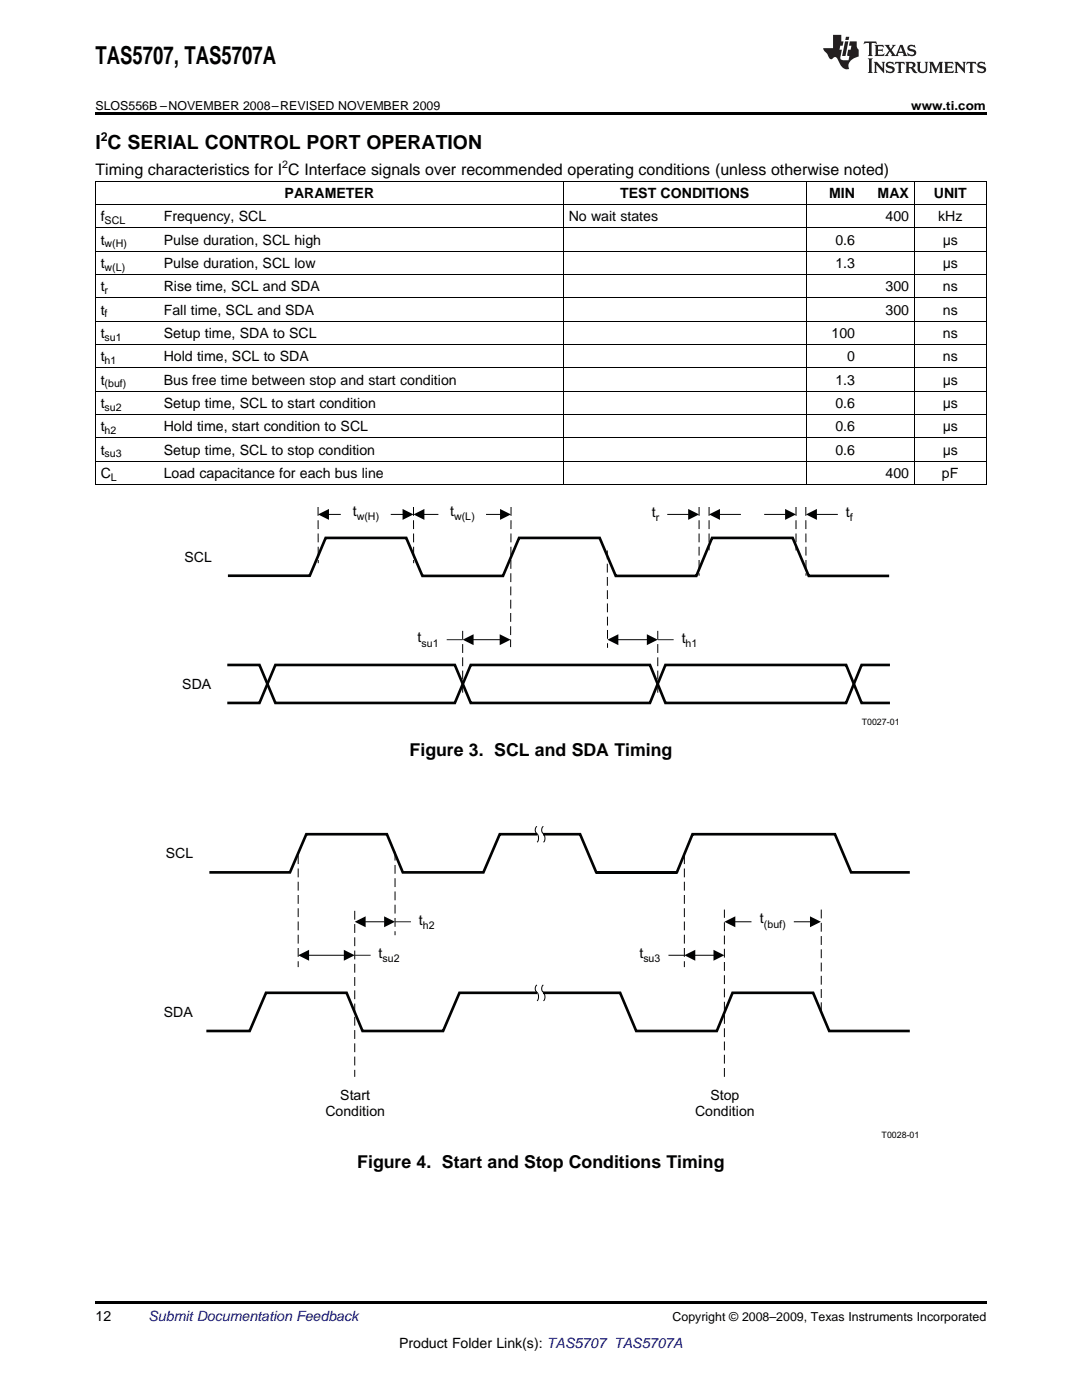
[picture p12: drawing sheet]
<svg xmlns="http://www.w3.org/2000/svg" width="216mm" height="279mm" viewBox="0 0 216 279" stroke-linecap="round" stroke-linejoin="round" font-family="sans-serif">
<g fill="#231f20">
<path d="M172.5 8.3l-.1 .5 .4-.2h.6v.1v2.1l-.2 .4h.9l-.2-.4v-2.1l.1-.1h.5l.5 .2-.2-.5zM174.5 9l.2 .3v1.5l-.2 .4h1.8l.2-.6a1.04 1.04 0 0 1-1.3 .2v-.7h.6l.3 .2v-.6l-.3 .2h-.6v-.6l.8-.1 .4 .3-.2-.5zM176.5 9l.9 1.1-.9 1.1h.8l-.2-.2 .4-.7 .5 .7-.2 .2h1.5l-.2-.2 .2-.4h.9l.1 .4-.2 .2h1l-.3-.3-.7-1.9h-.5l-.9 2-.8-1 .9-1h-.8l.1 .3-.4 .5-.3-.6 .1-.2zM179.7 9.3l.4 1h-.7zM181.3 9.1a.63 .63 0 0 0-.2 .7 .63 .63 0 0 0 .6 .4l.6 .2 .1 .2a.75 .75 0 0 1-.7 .4 .75 .75 0 0 1-.6-.5l.1 .7 .1-.1a1.11 1.11 0 0 0 1.5-.6 1.13 1.13 0 0 0-1.2-.8l-.1-.4a1.04 1.04 0 0 1 1.2 .2l-.2-.5-.2 .1-.4-.2zM173.2 11.7l.2 .3v2.2l-.2 .4h1l-.3-.4v-2.2l.3-.3zM174.3 12.3l.3 .4v1.5l-.3 .4h.8l-.2-.4v-1.3l1.5 1.7v-1.9l.2-.4h-.7l.2 .4v.9l-1.1-1.3zM177 12.5a.62 .62 0 0 0-.2 .7 .62 .62 0 0 0 .6 .4l.6 .1 .1 .3a.76 .76 0 0 1-.7 .3 .76 .76 0 0 1-.7-.4l.2 .7 .1-.1a1.11 1.11 0 0 0 1.5-.6 1.13 1.13 0 0 0-1.2-.8l-.1-.4a1.04 1.04 0 0 1 1.2 .2l-.2-.6-.2 .1-.5-.1zM178.7 12.3l-.2 .7a.61 .61 0 0 1 .8-.4v1.6l-.2 .4h.9l-.2-.4v-1.6a.63 .63 0 0 1 .7 .4l-.1-.7zM180.6 12.3l.3 .4v1.5l-.3 .4h1l-.2-.2-.1-.8 .6 .2a.76 .76 0 0 0 1.2 .7l-1-1a.58 .58 0 0 0 .6-.5 .58 .58 0 0 0-.5-.6zM181.4 12.7l.1-.1a.45 .45 0 0 1 .5 .1 .45 .45 0 0 1 .1 .5l-.8 .2zM182.9 12.3l.2 .2a2.17 2.17 0 0 0 .3 1.9 .99 .99 0 0 0 1.6-.6v-1.1l.2-.4h-.7l.2 .2a1.92 1.92 0 0 1-.2 1.8 .6 .6 0 0 1-.9-.5v-1.1l.2-.4zM185.4 12.3l.2 .4v1.5l-.2 .4h.7l-.2-.4v-1.4l.8 1.8 .8-1.8v1.4l-.2 .4h.9l-.2-.4v-1.5l.2-.4h-.8l-.6 1.5-.6-1.5zM188.4 12.3l.2 .4v1.5l-.2 .4h1.8l.1-.6a1.04 1.04 0 0 1-1.2 .2v-.7h.5l.4 .2v-.6l-.4 .2h-.5v-.7h.8l.3 .3-.1-.6zM190.5 12.3l.2 .4v1.5l-.2 .4h.7l-.2-.4v-1.3l1.5 1.7v-1.9l.2-.4h-.7l.2 .4v.9l-1.1-1.3zM192.9 12.3l-.1 .7a.61 .61 0 0 1 .7-.4l.1 1.6-.3 .4h1l-.3-.4 .1-1.6a.63 .63 0 0 1 .7 .4l-.1-.7zM195.2 12.5a.62 .62 0 0 0-.2 .7 .62 .62 0 0 0 .6 .4l.6 .1 .1 .3a.76 .76 0 0 1-.7 .3 .76 .76 0 0 1-.6-.4l.1 .7 .1-.1a1.11 1.11 0 0 0 1.6-.6 1.13 1.13 0 0 0-1.3-.8l-.1-.4a1.04 1.04 0 0 1 1.2 .2l-.1-.6-.2 .1-.5-.1z"/>
<path d="M166.2 7v2.6h-1.9v.4l.8 .9a.91 .91 0 0 0 1 .9 .56 .56 0 0 1 .5-.4 .56 .56 0 0 1 .5 .3l.4 .8a1.53 1.53 0 0 0 1.9 1.2 1.54 1.54 0 0 1 1-2.1l.9-.3v-1.4a1.52 1.52 0 0 1-.4-1.6h-1.3l-.2 .8h.5l-.2 .8h-.5l-.1 1v.2l.4 .1-.2 .8a1.93 1.93 0 0 1-1.6-.2l.3-1.9h-.5l.2-.8h.4l.2-.8h-.4v-1.3zM168.6 8.3l-.6 2.9h.7l.6-2.9zM168.8 7.3l-.1 .7h.6l.2-.7z"/>
</g>
<path d="M45.5 114.9h16.3l3.2-7.5h16.1l3.2 7.5h16.1l3.2-7.5h16.1l3.2 7.5h16l3.2-7.5h16.1l3.2 7.5h16M45.4 132.7h6.4l3.1 7.6h35.9l3.1-7.6h35.8l3.1 7.6h36l3.1-7.6h5.7M45.4 140.3h6.4l3.1-7.6h35.9l3.1 7.6h35.8l3.1-7.6h36l3.1 7.6h5.7" fill="none" stroke="#010202" stroke-width=".53"/>
<path d="M102 101.2l-.1 27.9" fill="none" stroke="#010202" stroke-width=".2" stroke-dasharray="1.8 .9" stroke-linecap="butt"/>
<path d="M65.5 102.7h14.9" fill="none" stroke="#010202" stroke-width=".2"/>
<g fill="#010202">
<path d="M63.5 102.7l2.1-1.1v2.2z"/>
<path d="M80.3 101.6l2.2 1.1-2.2 1.1z"/>
</g>
<path d="M63.5 101.2v11.2M82.5 101.2v11.2M121.2 109.9v19.4M139.5 101.2v13.7M141.5 101.2v8.6M158.8 101.2v8.7M160.8 101.2v13.7M92.3 125.9v13M131.3 125.9v13" fill="none" stroke="#010202" stroke-width=".2" stroke-dasharray="1.8 .9" stroke-linecap="butt"/>
<path d="M68.1 101.3h9.8v2.8h-9.8z" fill-rule="evenodd" fill="#fff"/>
<path d="M68.1 101.3h9.8v2.8h-9.8z" fill="none" stroke="#fff" stroke-width=".2"/>
<path d="M84.6 102.7h15.3" fill="none" stroke="#010202" stroke-width=".2"/>
<g fill="#010202">
<path d="M82.5 102.7l2.2-1.1v2.2z"/>
<path d="M99.8 101.6l2.2 1.1-2.2 1.1z"/>
</g>
<path d="M87.6 101.3h9.3v2.8h-9.3z" fill-rule="evenodd" fill="#fff"/>
<path d="M87.6 101.3h9.3v2.8h-9.3z" fill="none" stroke="#fff" stroke-width=".2"/>
<path d="M133.1 102.7h4.3" fill="none" stroke="#010202" stroke-width=".2"/>
<path d="M137.3 101.6l2.2 1.1-2.2 1.1z" fill="#010202"/>
<path d="M152.5 102.7h4.3" fill="none" stroke="#010202" stroke-width=".2"/>
<path d="M156.7 101.6l2.1 1.1-2.1 1.1z" fill="#010202"/>
<path d="M143.5 102.7h4.3" fill="none" stroke="#010202" stroke-width=".2"/>
<path d="M141.5 102.7l2.2-1.1v2.2z" fill="#010202"/>
<path d="M162.9 102.7h4.3" fill="none" stroke="#010202" stroke-width=".2"/>
<path d="M160.8 102.7l2.2-1.1v2.2z" fill="#010202"/>
<path d="M94.4 127.7h5.4" fill="none" stroke="#010202" stroke-width=".2"/>
<g fill="#010202">
<path d="M92.3 127.7l2.2-1.1v2.2z"/>
<path d="M99.7 126.6l2.2 1.1-2.2 1.1z"/>
</g>
<path d="M123.3 127.7h5.9" fill="none" stroke="#010202" stroke-width=".2"/>
<g fill="#010202">
<path d="M129.1 126.6l2.2 1.1-2.2 1.1z"/>
<path d="M121.2 127.7l2.2-1.1v2.2z"/>
</g>
<path d="M89.1 127.7h3.2M131.3 127.7h3.1" fill="none" stroke="#231f20" stroke-width=".2"/>
<path d="M146.6 184h15.1" fill="none" stroke="#010202" stroke-width=".2"/>
<g fill="#010202">
<path d="M144.5 184l2.2-1.1v2.1z"/>
<path d="M161.6 182.9l2.2 1.1-2.2 1z"/>
</g>
<path d="M41.8 174.1h16.1l3.2-7.6h16.1l3.2 7.6h16.1l3.2-7.6h16l3.3 7.6h16.1h-16.1h16.1l3.1-7.6h28.4l3.2 7.6h11.7" fill="none" stroke="#010202" stroke-width=".53"/>
<path d="M72.8 184h4" fill="none" stroke="#010202" stroke-width=".2"/>
<g fill="#010202">
<path d="M70.8 184l2.2-1.1v2.1z"/>
<path d="M76.6 182.9l2.2 1.1-2.2 1z"/>
</g>
<path d="M150.1 182.6h8.1v2.8h-8.1z" fill-rule="evenodd" fill="#fff"/>
<path d="M150.1 182.6h8.1v2.8h-8.1z" fill="none" stroke="#fff" stroke-width=".35"/>
<path d="M59.5 170.7v22.3M78.8 170v16.6" fill="none" stroke="#010202" stroke-width=".2" stroke-dasharray="1.8 .9" stroke-linecap="butt"/>
<path d="M61.6 190.6h7.1" fill="none" stroke="#010202" stroke-width=".2"/>
<g fill="#010202">
<path d="M59.5 190.6l2.2-1v2.1z"/>
<path d="M68.6 189.6l2.2 1-2.2 1.1z"/>
</g>
<path d="M41.2 205.8h8.6l3.3-7.7h16.1l3.1 7.7h16.1l3.3-7.7h32l3.2 7.7h16.1l3.2-7.7h16.1l3.2 7.7h16" fill="none" stroke="#010202" stroke-width=".53"/>
<path d="M70.8 181.8v33.1" fill="none" stroke="#010202" stroke-width=".2" stroke-dasharray="1.8 .9" stroke-linecap="butt"/>
<path d="M107.3 165.9h1.1v1.5h-1.1z" fill-rule="evenodd" fill="#fff"/>
<path d="M107.1 166.3a1.26 1.26 0 0 1 .1 1.8M107.1 164.9a.96 .96 0 0 0 0 1.4M108.3 166.5h.1M108.4 164.9a1.11 1.11 0 0 0 .2 1.7 1.27 1.27 0 0 1-.2 1.5" fill="none" stroke="#010202" stroke-width=".2"/>
<path d="M107.3 197.6h1.1v1.5h-1.1z" fill-rule="evenodd" fill="#fff"/>
<path d="M107.1 198a1.25 1.25 0 0 1 .1 1.7M107.1 196.6a.96 .96 0 0 0 0 1.4M108.3 198.1h.1M108.4 196.6a1.11 1.11 0 0 0 .2 1.7 1.3 1.3 0 0 1-.2 1.4M138.6 190.6h3.9" fill="none" stroke="#010202" stroke-width=".2"/>
<path d="M136.6 170.7v22.3M163.9 181.5v20.6M144.5 214.9v-33.4" fill="none" stroke="#010202" stroke-width=".2" stroke-dasharray="1.8 .9" stroke-linecap="butt"/>
<g fill="#010202">
<path d="M136.6 190.6l2.1-1v2.1z"/>
<path d="M142.4 189.6l2.1 1-2.1 1.1z"/>
</g>
<path d="M133.4 190.6h3.2" fill="none" stroke="#010202" stroke-width=".2"/>
<path d="M70.8 190.6h3.2M78.8 184h3.2" fill="none" stroke="#231f20" stroke-width=".2"/>
<path d="M19 22.5h177.8v.5h-177.8zM19 259.7h177.8v.5h-177.8z" fill="#000"/>
<g fill="none" stroke="#000" stroke-width=".2">
<path d="M19 36.2h177.8M19.1 36.1v60.6M112.4 36.1v60.6M160.8 36.1v60.6M182.4 36.1v60.6M196.8 36.1v60.6M19 59.5h177.8M19 54.8h177.8M19 50.1h177.8M19 45.5h177.8M19 40.8h177.8M19 78.1h177.8"/>
<path d="M19 73.4h177.8M19 68.8h177.8M19 64.1h177.8M19 96.7h177.8M19 92.1h177.8M19 87.4h177.8M19 82.7h177.8"/>
</g>
<text font-size="4.9" x="19" y="12.8">TAS5707, TAS5707A</text>
<text font-size="3.9" x="19" y="29.7">I C SERIAL CONTROL PORT OPERATION</text>
<g font-size="3.5">
<text x="81.7" y="150.8">Figure 3. SCL and SDA Timing</text>
<text x="71.3" y="233.2">Figure 4. Start and Stop Conditions Timing</text>
</g>
<text font-size="3.2" x="19" y="34.9">Timing characteristics for I C Interface signals over recommended operating conditions (unless otherwise noted)</text>
<g font-size="2.8">
<text x="56.8" y="39.5">PARAMETER</text>
<text x="123.8" y="39.5">TEST CONDITIONS</text>
<text x="165.4" y="39.5">MIN</text>
<text x="175.1" y="39.5">MAX</text>
<text x="186.3" y="39.5">UNIT</text>
<text x="20.1" y="44.2">f</text>
<text x="32.7" y="44.2">Frequency, SCL</text>
<text x="113.5" y="44.2">No wait states</text>
<text x="176.7" y="44.2">400</text>
<text x="187.2" y="44.2">kHz</text>
<text x="20.1" y="48.8">t</text>
<text x="20.1" y="53.5">t</text>
<text x="32.7" y="48.8">Pulse duration, SCL high</text>
<text x="32.7" y="53.5">Pulse duration, SCL low</text>
<text x="166.7" y="48.8">0.6</text>
<text x="166.7" y="53.5">1.3</text>
<text x="188.1" y="48.8">μs</text>
<text x="188.1" y="53.5">μs</text>
<text x="20.1" y="58.1">t</text>
<text x="32.7" y="58.1">Rise time, SCL and SDA</text>
<text x="176.7" y="58.1">300</text>
<text x="188.1" y="58.1">ns</text>
<text x="20.1" y="62.8">t</text>
<text x="32.7" y="62.8">Fall time, SCL and SDA</text>
<text x="176.7" y="62.8">300</text>
<text x="188.1" y="62.8">ns</text>
<text x="20.1" y="67.5">t</text>
<text x="32.7" y="67.5">Setup time, SDA to SCL</text>
<text x="165.9" y="67.5">100</text>
<text x="188.1" y="67.5">ns</text>
<text x="20.1" y="72.1">t</text>
<text x="20.1" y="76.8">t</text>
<text x="32.7" y="72.1">Hold time, SCL to SDA</text>
<text x="32.7" y="76.8">Bus free time between stop and start condition</text>
<text x="166.7" y="76.8">1.3</text>
<text x="169" y="72.1">0</text>
<text x="188.1" y="76.8">μs</text>
<text x="188.1" y="72.1">ns</text>
<text x="20.1" y="81.4">t</text>
<text x="32.7" y="81.4">Setup time, SCL to start condition</text>
<text x="166.7" y="81.4">0.6</text>
<text x="188.1" y="81.4">μs</text>
<text x="20.1" y="86.1">t</text>
<text x="32.7" y="86.1">Hold time, start condition to SCL</text>
<text x="166.7" y="86.1">0.6</text>
<text x="188.1" y="86.1">μs</text>
<text x="20.1" y="90.7">t</text>
<text x="20.1" y="95.4">C</text>
<text x="32.7" y="90.7">Setup time, SCL to stop condition</text>
<text x="32.7" y="95.4">Load capacitance for each bus line</text>
<text x="166.7" y="90.7">0.6</text>
<text x="176.7" y="95.4">400</text>
<text x="188" y="95.4">pF</text>
<text x="188.1" y="90.7">μs</text>
<text x="19" y="263.6">12</text>
<text x="79.6" y="269">Product Folder Link(s): TAS5707 TAS5707A</text>
</g>
<g font-size="2.8" fill="#010202">
<text x="70.4" y="103">t</text>
<text x="89.8" y="103">t</text>
<text x="130.1" y="103.2">t</text>
<text x="168.8" y="103.2">t</text>
<text x="36.8" y="112.2">SCL</text>
<text x="83.3" y="128.2">t</text>
<text x="136" y="128.2">t</text>
<text x="36.4" y="137.5">SDA</text>
<text x="33.1" y="171.3">SCL</text>
<text x="83.6" y="184.5">t</text>
<text x="151.6" y="184.3">t</text>
<text x="75.6" y="191.2">t</text>
<text x="127.6" y="191.2">t</text>
<text x="32.7" y="203">SDA</text>
<text x="67.9" y="219.5">Start</text>
<text x="141.7" y="219.5">Stop</text>
<text x="64.9" y="222.7">Condition</text>
<text x="138.7" y="222.7">Condition</text>
</g>
<text font-size="2.8" fill="#0000c8" x="29.6" y="263.6">Submit Documentation Feedback</text>
<g font-size="2.5">
<text x="19" y="21.9">SLOS556B –NOVEMBER 2008–REVISED NOVEMBER 2009</text>
<text x="181.8" y="21.9">www.ti.com</text>
<text x="20.1" y="28.2">2</text>
<text x="134.2" y="263.6">Copyright © 2008–2009, Texas Instruments Incorporated</text>
</g>
<g font-size="2.1">
<text x="56.3" y="33.6">2</text>
<text x="20.9" y="44.7">SCL</text>
<text x="20.9" y="49.4">w(H)</text>
<text x="20.9" y="54">w(L)</text>
<text x="20.9" y="58.7">r</text>
<text x="20.9" y="63.4">f</text>
<text x="20.9" y="68">su1</text>
<text x="20.9" y="72.7">h1</text>
<text x="20.9" y="77.3">(buf)</text>
<text x="20.9" y="82">su2</text>
<text x="20.9" y="86.6">h2</text>
<text x="20.9" y="91.3">su3</text>
<text x="22.1" y="96">L</text>
</g>
<g font-size="2.1" fill="#010202">
<text x="71.2" y="103.9">w(H)</text>
<text x="90.6" y="103.9">w(L)</text>
<text x="130.8" y="104.1">r</text>
<text x="169.6" y="104.1">f</text>
<text x="84.1" y="129.1">su1</text>
<text x="136.8" y="129.1">h1</text>
<text x="84.4" y="185.4">h2</text>
<text x="152.4" y="185.1">(buf)</text>
<text x="76.3" y="192">su2</text>
<text x="128.4" y="192">su3</text>
</g>
<g font-size="1.8" fill="#010202">
<text x="172" y="144.8">T0027-01</text>
<text x="175.9" y="227.1">T0028-01</text>
</g>
</svg>
